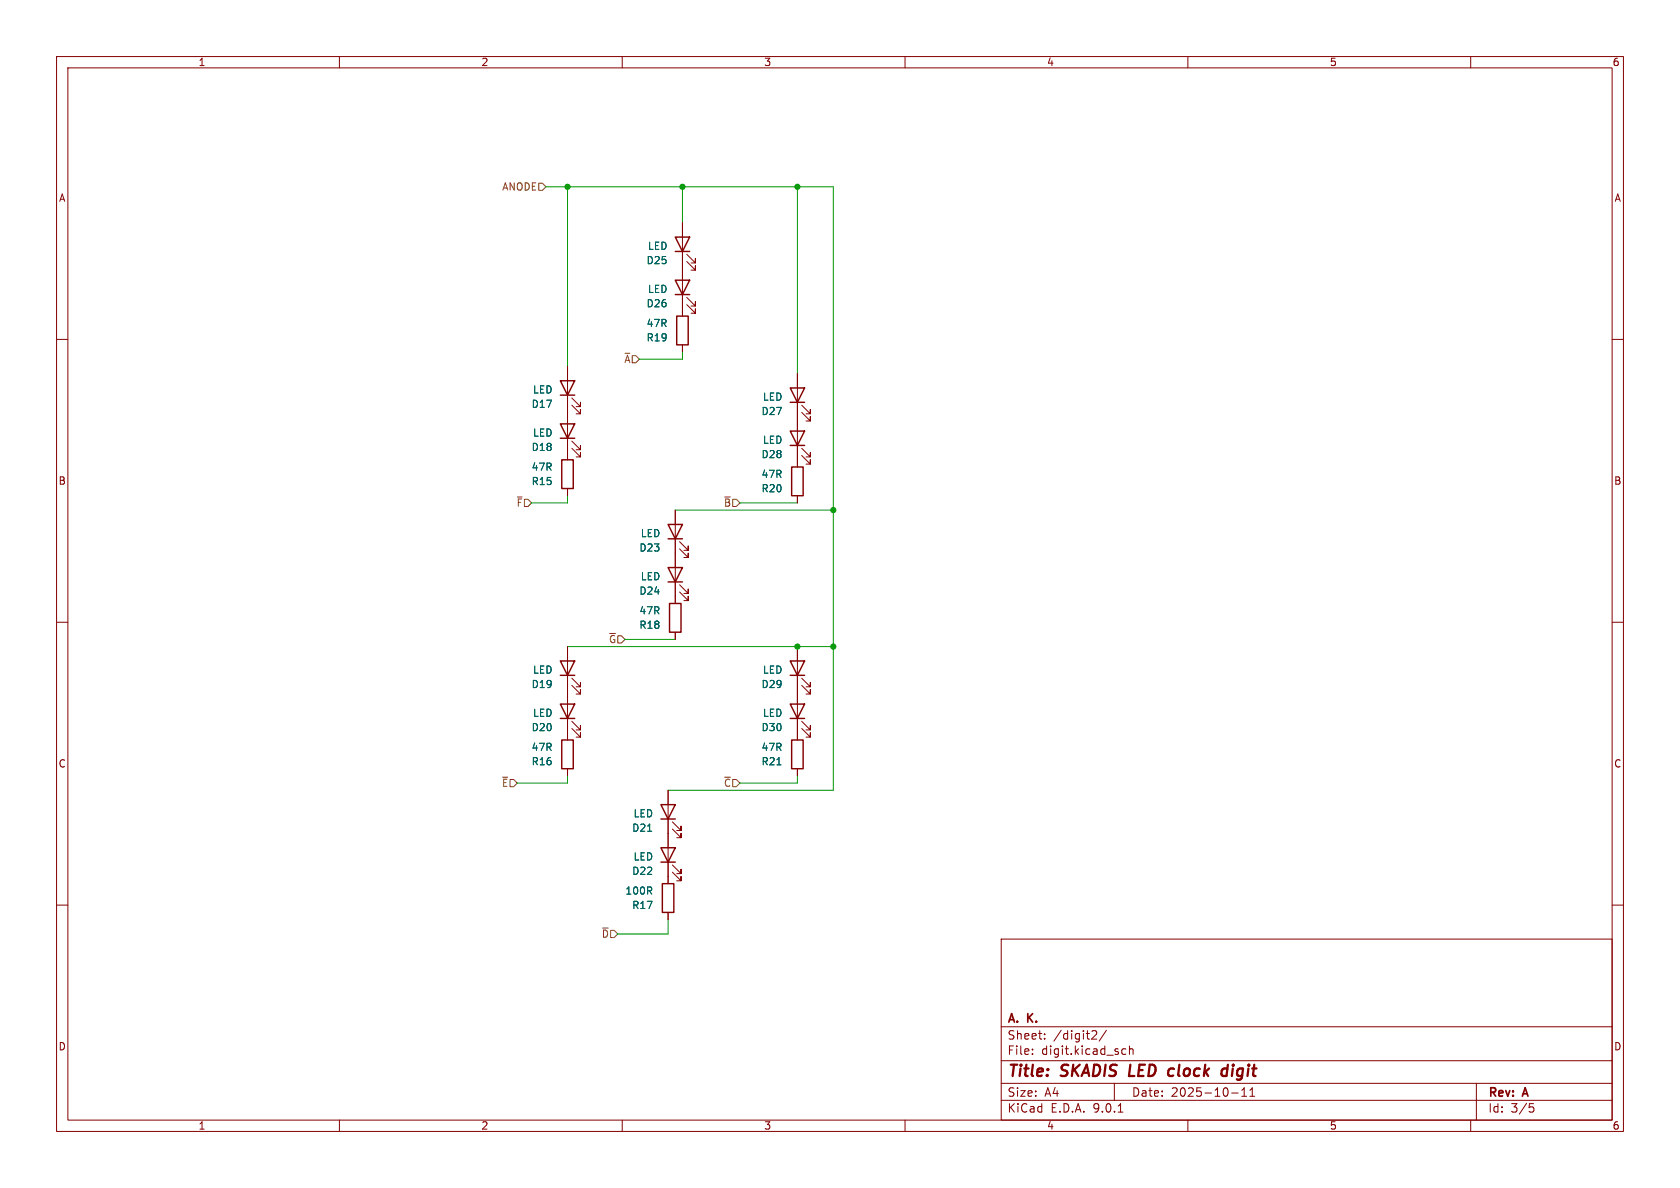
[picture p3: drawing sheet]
<svg xmlns="http://www.w3.org/2000/svg" width="297mm" height="210mm" viewBox="0 0 297 210" stroke-linecap="round" stroke-linejoin="round" font-family="sans-serif">
<g fill="none" stroke="#840000" stroke-width=".18">
<path d="M10 10h277v190h-277zM12 12h273v186h-273zM60 10v2M110 10v2M160 10v2M210 10v2M260 10v2M120.6 39.4v16.5M121.4 46.2l1.5 1.6v-.8v.8h-.7M121.4 45l1.5 1.5v-.8v.8h-.7M121.4 53.8l1.5 1.6v-.8v.8h-.7M121.4 52.6l1.5 1.5v-.8v.8h-.7"/>
<path d="M10 60h2M100.3 64.8v16.5M101.1 71.6l1.5 1.6v-.8v.8h-.7M101.1 70.4l1.5 1.5v-.8v.8h-.7M101.1 79.2l1.5 1.6v-.8v.8h-.7M101.1 78l1.5 1.5v-.8v.8h-.7M120.6 61v1.2M141 66v16.6M141.7 72.9l1.6 1.5v-.7v.7h-.8M141.7 71.6l1.6 1.6v-.8v.8h-.8M141.7 79.2l1.6 1.6v-.8v.8h-.8M285 60h2"/>
<path d="M100.3 86.4v1.2M119.4 90.2v16.5M120.1 97l1.6 1.6v-.8v.8h-.8M120.1 95.8l1.6 1.5v-.8v.8h-.8M141 87.6v1.3M141.7 80.5l1.6 1.5v-.7v.7h-.8M10 110h2M100.3 114.3v16.5M101.1 119.9l1.5 1.5v-.7v.7h-.7M119.4 111.8v1.2M120.1 104.6l1.6 1.6v-.8v.8h-.8M120.1 103.4l1.6 1.5v-.8v.8h-.8"/>
<path d="M141 114.3v16.5M141.7 119.9l1.6 1.5v-.7v.7h-.8M285 110h2M100.3 135.9v1.3M101.1 128.8l1.5 1.5v-.8v.8h-.7M101.1 127.5l1.5 1.5v-.7v.7h-.7M101.1 121.2l1.5 1.5v-.8v.8h-.7M118.1 139.7v16.5M141 135.9v1.3M141.7 128.8l1.6 1.5v-.8v.8h-.8M141.7 127.5l1.6 1.5v-.7v.7h-.8M141.7 121.2l1.6 1.5v-.8v.8h-.8"/>
<path d="M118.9 146.6l1.5 1.5v-.8v.8h-.8M118.9 145.3l1.5 1.5v-.7v.7h-.8M118.9 154.2l1.5 1.5v-.8v.8h-.8M118.9 152.9l1.5 1.5v-.7v.7h-.8M10 160h2M118.1 161.3v1.3M177 166h108v32h-108zM285 160h2M60 198v2M110 198v2M160 198v2M177 194.5h108"/>
<path d="M177 191.5h108M177 187.5h108M177 181.5h108M182.5 186.3v.1M182.5 185.5v.1M184.7 183.6v.1M184.7 182.8v.1M193.1 182.3l.5-.1 .2 .1 .1 .3-.9 1.1h.9M195.6 182.1l-1.3 2M197 191.5v3M197.7 196.6h.8M198.3 186.1l.3 .3 .4-.1"/>
<path d="M199 185.5l-.4-.1-.3 .3M199.7 185.5l.2-.1 .3 .1 .1 .9M199.7 184.9v1.5M210 198v2M217.7 193.2h1.2M219.5 193.8h.9M219.5 192.7l.5-.4v1.5M221 193.8h.8M221 192.7l.4-.4v1.5M260 198v2M261 191.5v6.5M270.4 195.1h.7"/>
<path d="M270.5 195.7h.4l.3 .3-.2 .5-.5 .1"/>
</g>
<path d="M199.8 188.2l-.2 2h.9M207 188.9l.6 .1M207.4 190.1l-.6 .1M216.4 188.9l.6 .1M216.8 190.1l-.5 .1M217.1 188.2l-.3 2" fill="none" stroke="#840000" stroke-width=".4"/>
<g fill="none" stroke="#840000" stroke-width=".25">
<path d="M119.4 41.9h2.5l-1.3 2.6zM119.4 49.5h2.5l-1.3 2.6zM119.4 44.5h2.5M119.4 52.1h2.5M119.6 55.9h2.1v5.1h-2.1zM99.1 67.3h2.5l-1.3 2.6zM99.1 74.9h2.5l-1.3 2.6zM99.1 69.9h2.5M99.1 77.5h2.5M139.7 68.6h2.5l-1.2 2.5zM139.7 76.2h2.5l-1.2 2.5zM139.7 71.1h2.5"/>
<path d="M139.7 78.7h2.5M99.3 81.3h2v5.1h-2zM118.1 92.7h2.5l-1.2 2.6zM118.1 95.3h2.5M140 82.6h2v5h-2zM99.1 116.8h2.5l-1.3 2.6zM99.1 119.4h2.5M118.1 100.3h2.5l-1.2 2.6zM118.1 102.9h2.5M118.4 106.7h2v5.1h-2zM139.7 116.8h2.5l-1.2 2.6zM139.7 119.4h2.5"/>
<path d="M99.1 124.5h2.5l-1.3 2.5zM99.1 127h2.5M99.3 130.8h2v5.1h-2zM139.7 124.5h2.5l-1.2 2.5zM139.7 127h2.5M140 130.8h2v5.1h-2zM116.8 142.2h2.6l-1.3 2.6zM116.8 149.9h2.6l-1.3 2.5zM116.8 144.8h2.6M116.8 152.4h2.6M117.1 156.2h2v5.1h-2z"/>
</g>
<path d="M137.4 135.2h.7M114.5 146.9h.7" fill="none" stroke="#006464" stroke-width=".18"/>
<path d="M95.2 32.4h.7l.6 .6-.6 .7h-.7zM110.5 62.5h.8M91.5 87.9h.8M128.1 87.9h1M88.9 137.4h.9M106.5 164.1h1" fill="none" stroke="#725600" stroke-width=".18"/>
<g fill="none" stroke="#009600" stroke-width=".18">
<path d="M96.5 33h50.8v106.7h-29.2M100.3 33v31.8M120.6 33v6.4M141 33v33M120.6 62.2v1.3h-7.6M100.3 87.6v1.3h-6.3M119.4 90.2h27.9M130.8 88.9h10.2M100.3 114.3h47M110.5 113h8.9M100.3 137.2v1.2h-8.9M141 137.2v1.2h-10.2"/>
<path d="M118.1 162.6v2.5h-8.9"/>
</g>
<g fill="#009600" stroke="#009600" stroke-width=".18">
<circle cx="147.3" cy="90.2" r=".46"/>
<circle cx="147.3" cy="114.3" r=".46"/>
<circle cx="141" cy="114.3" r=".46"/>
<circle cx="141" cy="33" r=".46"/>
<circle cx="120.6" cy="33" r=".46"/>
<circle cx="100.3" cy="33" r=".46"/>
</g>
<g font-size="2.8" fill="#840000">
<text x="178" y="190.9">Title:</text>
<text x="187.7" y="190.9">SKADIS</text>
<text x="200.5" y="190.9">LED</text>
<text x="208.2" y="190.9">clock</text>
<text x="218.4" y="190.9">digit</text>
</g>
<g font-size="2.1" fill="#840000">
<text x="178" y="184">Sheet:</text>
<text x="178" y="181.2">A.</text>
<text x="181.7" y="181.2">K.</text>
<text x="186.2" y="184">/digit2/</text>
<text x="178" y="186.7">File:</text>
<text x="184.1" y="186.7">digit.kicad_sch</text>
<text x="178" y="196.9">KiCad</text>
<text x="178" y="194.1">Size:</text>
<text x="184.7" y="194.1">A4</text>
<text x="185.7" y="196.9">E.D.A.</text>
<text x="193.3" y="196.9">9.0.1</text>
<text x="200" y="194.1">Date:</text>
<text x="207" y="194.1">2025-10-11</text>
<text x="263" y="194.3">Rev:</text>
<text x="263" y="196.9">Id:</text>
<text x="267.1" y="196.9">3/5</text>
<text x="269.4" y="194.3">A</text>
</g>
<g font-size="1.8" fill="#840000">
<text x="35" y="11.9">1</text>
<text x="85" y="11.9">2</text>
<text x="135" y="11.9">3</text>
<text x="185" y="11.9">4</text>
<text x="235" y="11.9">5</text>
<text x="285" y="11.9">6</text>
<text x="10.3" y="35.9">A</text>
<text x="285.3" y="35.9">A</text>
<text x="10.3" y="85.9">B</text>
<text x="285.3" y="85.9">B</text>
<text x="10.3" y="135.9">C</text>
<text x="285.3" y="135.9">C</text>
<text x="10.3" y="185.9">D</text>
<text x="285.3" y="185.9">D</text>
<text x="35" y="199.9">1</text>
<text x="85" y="199.9">2</text>
<text x="135" y="199.9">3</text>
<text x="185" y="199.9">4</text>
<text x="235" y="199.9">5</text>
<text x="285" y="199.9">6</text>
</g>
<g font-size="1.8" fill="#725600">
<text x="88.7" y="33.9">ANODE</text>
<text x="110.3" y="64.4">~{A}</text>
<text x="91.2" y="89.8">~{F}</text>
<text x="127.9" y="89.8">~{B}</text>
<text x="107.6" y="113.9">~{G}</text>
<text x="88.6" y="139.3">~{E}</text>
<text x="127.9" y="139.3">~{C}</text>
<text x="106.3" y="166">~{D}</text>
</g>
<g font-size="1.8" fill="#006464">
<text x="114.2" y="46.9">D25</text>
<text x="114.5" y="44.4">LED</text>
<text x="114.5" y="52">LED</text>
<text x="114.2" y="58">47R</text>
<text x="114.2" y="54.5">D26</text>
<text x="114.2" y="60.6">R19</text>
<text x="94.1" y="69.8">LED</text>
<text x="134.8" y="71">LED</text>
<text x="93.9" y="72.3">D17</text>
<text x="94.1" y="77.4">LED</text>
<text x="134.5" y="73.6">D27</text>
<text x="93.9" y="83.4">47R</text>
<text x="93.9" y="79.9">D18</text>
<text x="134.5" y="81.2">D28</text>
<text x="134.8" y="78.7">LED</text>
<text x="93.9" y="86">R15</text>
<text x="134.5" y="87.2">R20</text>
<text x="134.5" y="84.7">47R</text>
<text x="113.2" y="95.2">LED</text>
<text x="112.9" y="97.7">D23</text>
<text x="112.9" y="105.3">D24</text>
<text x="113.2" y="102.8">LED</text>
<text x="112.9" y="111.4">R18</text>
<text x="112.9" y="108.8">47R</text>
<text x="94.1" y="119.3">LED</text>
<text x="134.8" y="119.3">LED</text>
<text x="93.9" y="121.8">D19</text>
<text x="134.5" y="121.8">D29</text>
<text x="93.9" y="129.5">D20</text>
<text x="94.1" y="126.9">LED</text>
<text x="134.5" y="129.5">D30</text>
<text x="134.8" y="126.9">LED</text>
<text x="93.9" y="135.5">R16</text>
<text x="93.9" y="132.9">47R</text>
<text x="134.5" y="135.5">R21</text>
<text x="134.5" y="132.9">47R</text>
<text x="111.7" y="147.2">D21</text>
<text x="111.9" y="144.7">LED</text>
<text x="111.7" y="154.9">D22</text>
<text x="111.9" y="152.3">LED</text>
<text x="110.5" y="158.3">100R</text>
<text x="111.7" y="160.9">R17</text>
</g>
</svg>
